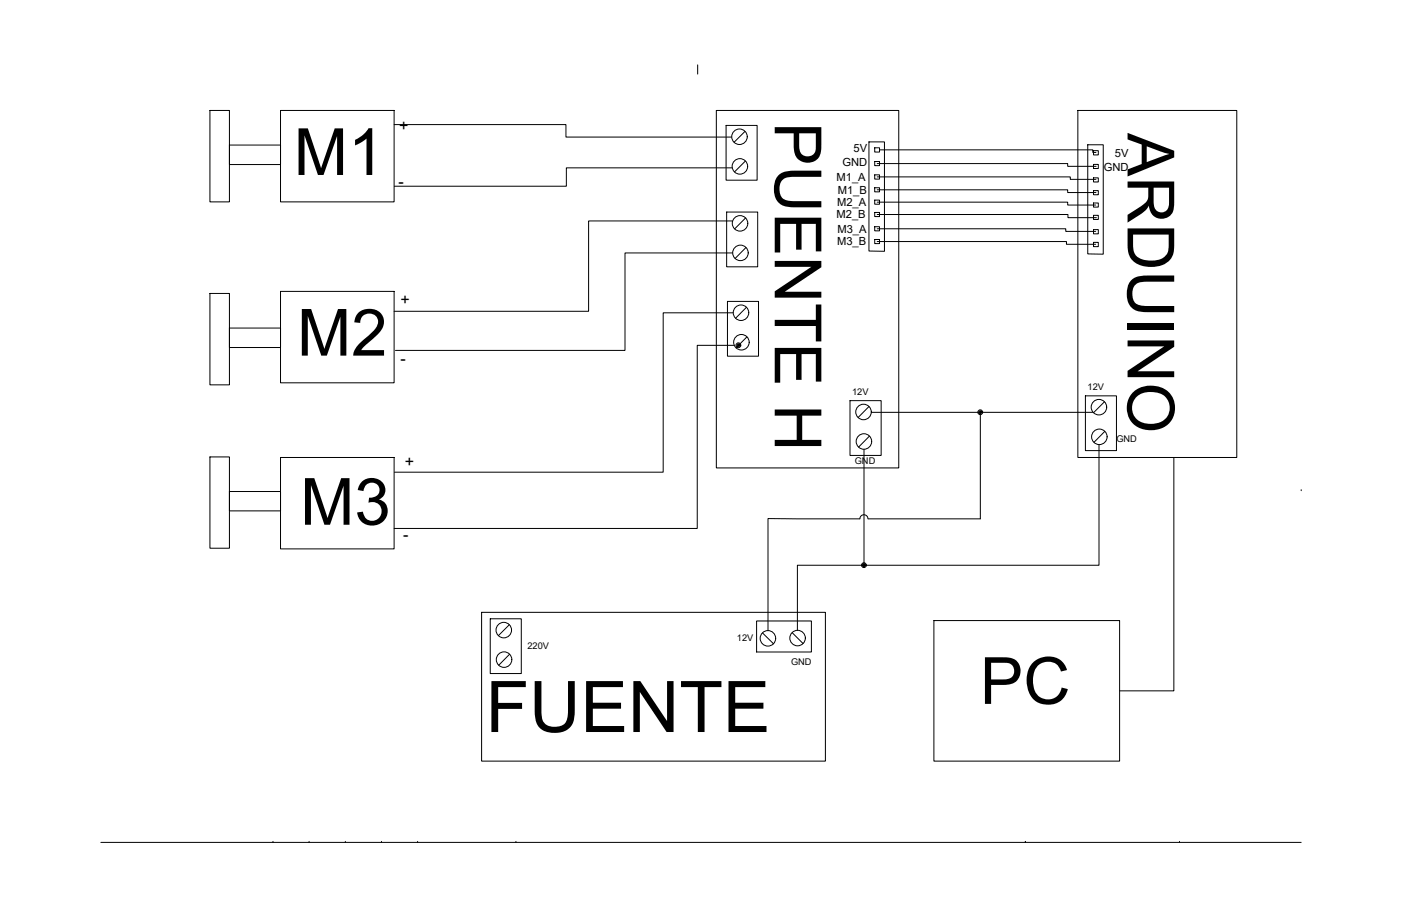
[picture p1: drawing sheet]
<svg xmlns="http://www.w3.org/2000/svg" width="432mm" height="279mm" viewBox="0 0 432 279" stroke-linecap="round" stroke-linejoin="round" font-family="sans-serif">
<!-- layer: 07 -->
<path d="M215 20v2.8M401 151.3h.1" fill="none" stroke="#000" stroke-width=".31"/>
<!-- layer: 0 -->
<g fill="none" stroke="#000" stroke-width=".31">
<path d="M64.7 34.1h6v28.2h-6zM86.5 34.1h35v28.2h-35zM220.8 34.1h56.2v110.2h-56.2zM223.8 38.7h9.6v16.9h-9.6zM332.2 34.1h49v107h-49zM70.7 44.7h15.8v6h-15.8zM229.6 40.5l-3.4 3.4M229.8 49.6l-3.4 3.4M267.8 43.8h4.8v33.7l-4.8-.1zM269.6 45.6h1.5v1.3h-1.5zM269.6 49.8h1.5v1.3h-1.5zM269.6 53.9h1.5v1.3h-1.5z"/>
<path d="M269.6 57.9h1.5v1.3h-1.5zM335.3 44.6h4.7v33.8l-4.7-.1zM337 46.5h1.5v1.3h-1.5zM337 50.7h1.5v1.3h-1.5zM337 54.8h1.5v1.3h-1.5zM337 58.8h1.5v1.3h-1.5zM224 65.4h9.5v16.9h-9.5zM229.8 67.2l-3.4 3.4M229.9 76.3l-3.4 3.4M269.6 61.7h1.5v1.3h-1.5zM269.6 65.5h1.5v1.3h-1.5zM269.6 69.9h1.5v1.3h-1.5z"/>
<path d="M269.6 73.9h1.5v1.2h-1.5zM337 62.6h1.5v1.3h-1.5zM337 66.4h1.5v1.3h-1.5zM337 70.8h1.5v1.3h-1.5zM337 74.7h1.5v1.4h-1.5zM64.7 90.5h6v28.2h-6zM86.5 89.9h35v28.2h-35zM224.2 92.9h9.6v16.9h-9.6zM230.1 94.7l-3.4 3.5M70.7 101.2h15.8v6h-15.8zM230.2 103.9l-3.4 3.4M262 123.6h9.6v16.8h-9.6z"/>
<path d="M267.9 125.3l-3.4 3.5M268 134.5l-3.4 3.4M334.5 122.1h9.6v16.9h-9.6zM340.4 123.9l-3.4 3.4M340.5 133l-3.3 3.4M64.7 140.9h6v28.2h-6zM70.7 151.6h15.8v6h-15.8zM86.5 141.1h35v28.2h-35zM361.8 141.1v71.9h-16.7M148.4 188.8h106v45.9h-106zM151.1 190.8h9.6v16.9h-9.6zM157 192.6l-3.4 3.4"/>
<path d="M233.2 191.5h16.9v9.6h-16.9zM235 195.2l3.4 3.4M244.2 195.1l3.3 3.4M287.8 191.4h57.3v43.3h-57.3zM157.1 201.7l-3.4 3.5M31.1 259.8h369.9M84.1 259.8h.1M95.3 259.8h.1M106.4 259.8h.1M117.6 259.8h.1M128.7 259.8h.1M159 259.8h.1"/>
<path d="M316 259.8h.1M363.5 259.8h.1"/>
<circle cx="227.9" cy="42.2" r="2.39"/>
<circle cx="228" cy="51.3" r="2.39"/>
<circle cx="228.1" cy="68.9" r="2.39"/>
<circle cx="228.2" cy="78" r="2.39"/>
<circle cx="228.4" cy="96.4" r="2.39"/>
<circle cx="228.5" cy="105.5" r="2.39"/>
<circle cx="266.1" cy="127" r="2.39"/>
<circle cx="266.3" cy="136.2" r="2.39"/>
<circle cx="338.7" cy="125.6" r="2.39"/>
<circle cx="338.8" cy="134.7" r="2.39"/>
<circle cx="155.3" cy="194.3" r="2.39"/>
<circle cx="236.7" cy="196.9" r="2.39"/>
<circle cx="245.8" cy="196.8" r="2.39"/>
<circle cx="155.4" cy="203.4" r="2.39"/>
</g>
<g fill="none" stroke="#000" stroke-width=".31">
<path d="M121.5 38.4h52.9v3.9h51M225.7 51.8h-51.1v5.6h-53M270.4 50.4h58.7v.9h8.7M270.4 54.6h59.5v.7h7.9M270.4 58.5h58.7v.9h8.7M271.1 46.2h65.7v.8h1M225.7 68.1h-44.3v27.9h-59.9M225.8 78h-33.2v30.1h-70.7M270.4 62.3h58.7v.9h8.6M270.4 66.2h58.8v.9h8.7M270.4 70.6h58.1v.8h9.2M270.4 74.5h58.3v.8h9"/>
<path d="M226 96.5h-21.6v49.1h-82.8M226.2 106.5h-11.3v56.5h-93.4M266.3 138.6v35.7M268.6 127.2h68.2M302.1 127.2v32.8h-34.5M338.7 137.2v37.1h-92.9v20.1M265 160a1.25 1.25 0 0 1 1.3-1.3 1.25 1.25 0 0 1 1.2 1.3M265 160l-28.3-.1v34.6"/>
</g>
<!-- layer: SYMS -->
<g fill="none" stroke="#000" stroke-width=".31">
<circle cx="227.6" cy="106.5" r=".74"/>
<circle cx="227.6" cy="106.5" r=".44"/>
<circle cx="227.6" cy="106.5" r=".23"/>
<circle cx="302.1" cy="127.1" r=".74"/>
<circle cx="302.1" cy="127.1" r=".44"/>
<circle cx="302.1" cy="127.1" r=".23"/>
<circle cx="266.3" cy="174.3" r=".74"/>
<circle cx="266.3" cy="174.3" r=".44"/>
<circle cx="266.3" cy="174.3" r=".23"/>
</g>
<text font-size="21.9" x="149.7" y="225.7">FUENTE</text>
<g font-size="20.1">
<text x="238.8" y="37.7" transform="rotate(90 238.8 37.7)">PUENTE H</text>
<text x="347.5" y="41" transform="rotate(90 347.5 41)">ARDUINO</text>
<text x="90.5" y="54">M1</text>
<text x="91.5" y="109.7">M2</text>
<text x="92.5" y="161.8">M3</text>
<text x="302" y="217.1">PC</text>
</g>
<g font-size="4.9">
<text x="123" y="40.5">+</text>
<text x="122.8" y="57.5">-</text>
<text x="123.5" y="94.1">+</text>
<text x="123.5" y="112.2">-</text>
<text x="124.8" y="144.1">+</text>
<text x="124.2" y="166.6">-</text>
</g>
<g font-size="3.4">
<text x="263.1" y="46.9">5V</text>
<text x="259.6" y="51.3">GND</text>
<text x="340.2" y="52.6">GND</text>
<text x="343.6" y="48.3">5V</text>
<text x="257.8" y="55.7">M1_A</text>
<text x="258.2" y="59.7">M1_B</text>
<text x="258" y="63.5">M2_A</text>
<text x="257.8" y="67.2">M2_B</text>
<text x="258.1" y="71.7">M3_A</text>
<text x="258" y="75.7">M3_B</text>
</g>
<g font-size="2.9">
<text x="262.7" y="121.9">12V</text>
<text x="335.2" y="120.4">12V</text>
<text x="344.1" y="136.2">GND</text>
<text x="263.5" y="143.1">GND</text>
<text x="227.1" y="197.7">12V</text>
<text x="162.6" y="200">220V</text>
<text x="243.8" y="205.2">GND</text>
</g>
</svg>
